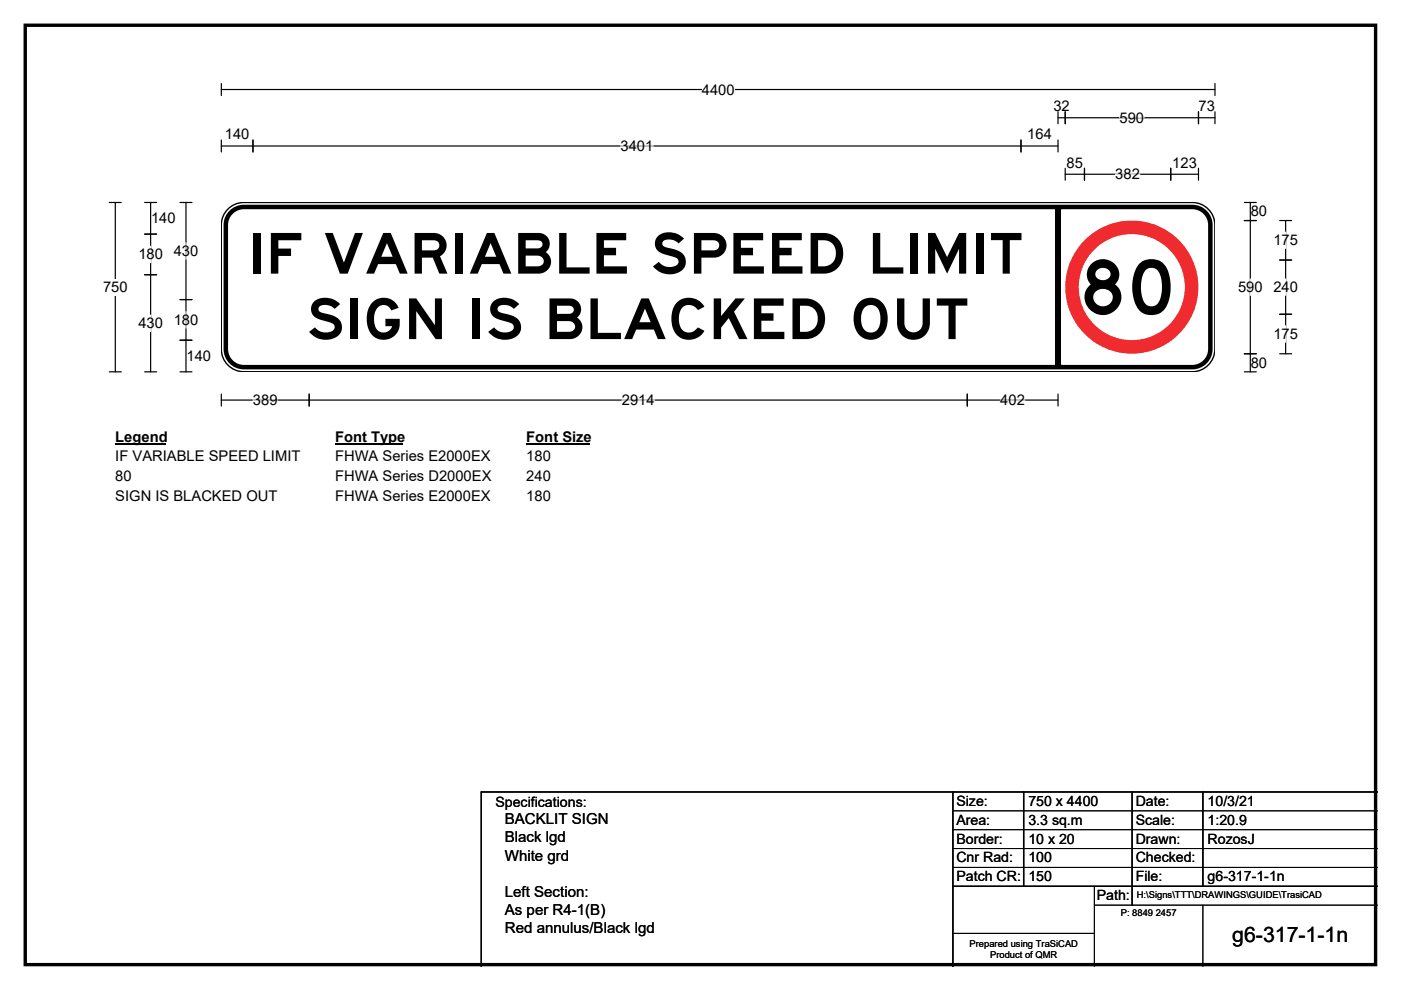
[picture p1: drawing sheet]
<svg xmlns="http://www.w3.org/2000/svg" width="297mm" height="210mm" viewBox="0 0 297 210" stroke-linecap="round" stroke-linejoin="round" font-family="sans-serif">
<path d="M5.4 5.4h286.3v199.2h-286.3z" fill="none" stroke="#000" stroke-width=".72"/>
<path d="M46.9 19h210.7M46.9 17.7v2.6M257.6 17.7v2.6" fill="none" stroke="#000" stroke-width=".25"/>
<path d="M148.8 17.3h6.9v3.4h-6.9z" fill="#fff"/>
<g fill="none" stroke="#000" stroke-width=".25">
<path d="M46.9 31h177.4M46.9 29.7v2.5M53.6 29.7v2.5M216.5 29.7v2.5M224.3 25h33.3M224.3 23.7v2.5M224.3 29.7v2.5M225.8 23.7v2.5M225.8 35.7v2.5M225.8 37h28.3M229.9 35.7v2.5M248.2 35.7v2.5"/>
<path d="M254.1 23.7v2.5M254.1 35.7v2.5M257.6 23.7v2.5M23.2 42.9h2.5M24.4 42.9v36M23.2 78.9h2.5M46.9 83.6v2.5M46.9 84.9h177.4M65.5 83.6v2.5M205.1 83.6v2.5M224.3 83.6v2.5"/>
</g>
<path d="M131.6 31h6.9M236.5 37h5.2M237.4 25h5.2M53.6 84.9h5.2M131.8 84.9h7M212.1 84.9h5.2" fill="none" stroke="#fff" stroke-width=".25"/>
<path d="M21.8 59.2h5.2v3.5h-5.2z" fill="#fff"/>
<g fill="none" stroke="#000" stroke-width=".25">
<path d="M30.7 49.7h2.5M30.7 58.3h2.5M30.7 42.9h2.5M31.9 42.9v36M38.2 42.9h2.5M39.4 42.9v36M263.8 42.9h2.6M263.8 46.8h2.6M265.1 42.9v36M271.3 46.8h2.6M271.3 55.2h2.6M272.6 46.8v28.2"/>
<path d="M30.7 78.9h2.5M38.2 78.9h2.5M38.2 63.5h2.5M38.2 72.2h2.5M263.8 78.9h2.6M263.8 75h2.6M271.3 75h2.6M271.3 66.7h2.6"/>
</g>
<path d="M31.9 52.2v3.5M39.4 51.5v3.5M265.1 59.2v3.5M272.6 49.2v3.5M272.6 59.2v3.5M31.9 66.8v3.5M39.4 66.1v3.5M272.6 69.1v3.5" fill="none" stroke="#fff" stroke-width=".25"/>
<path d="M24.4 90.8h10.8v3.5h-10.8z" fill="#fff"/>
<path d="M24.4 94.1h10.8" fill="none" stroke="#000" stroke-width=".32"/>
<path d="M71 90.8h14.4v3.5h-14.4z" fill="#fff"/>
<path d="M71 94.1h14.4" fill="none" stroke="#000" stroke-width=".32"/>
<path d="M111.6 90.8h13.4v3.5h-13.4z" fill="#fff"/>
<path d="M111.6 94.1h13.4" fill="none" stroke="#000" stroke-width=".32"/>
<g fill="#fff">
<path d="M24.4 95h39.1v3.5h-39.1z"/>
<path d="M71 95h32.9v3.5h-32.9z"/>
<path d="M111.6 95h5.2v3.5h-5.2z"/>
<path d="M24.4 99.2h3.5v3.5h-3.5z"/>
<path d="M71 99.2h33.1v3.5h-33.1z"/>
<path d="M111.6 99.2h5.2v3.5h-5.2z"/>
<path d="M24.4 103.4h34.3v3.5h-34.3z"/>
<path d="M71 103.4h32.9v3.5h-32.9z"/>
<path d="M111.6 103.4h5.2v3.5h-5.2z"/>
</g>
<g fill="#fff" stroke="#fff" stroke-width=".21">
<path d="M48 44.6a4.8 4.8 0 0 1 3.7-1.7h172.7v35.9h-172.7a4.8 4.8 0 0 1-4.8-4.7v-26.4a4.7 4.7 0 0 1 1.1-3.1z" fill-rule="evenodd"/>
<path d="M224.3 42.9h28.5a4.8 4.8 0 0 1 4.8 4.8v26.4a4.8 4.8 0 0 1-4.8 4.7h-28.5z" fill-rule="evenodd"/>
</g>
<path d="M223.8 44.4h.5v33h-.5zM224.3 44.4h.5v33h-.5z" fill="#000"/>
<path d="M224.3 43.9h28.5a3.8 3.8 0 0 1 3.8 3.8v26.3a3.8 3.8 0 0 1-3.8 3.9h-28.5M224.4 43.9h-172.7a3.8 3.8 0 0 0-3.8 3.8v26.3a3.8 3.8 0 0 0 3.8 3.9h172.7" fill="none" stroke="#000" stroke-width=".95"/>
<path d="M224.3 42.9h28.5a4.8 4.8 0 0 1 4.8 4.8v26.4a4.8 4.8 0 0 1-4.8 4.7h-28.5M224.4 42.9h-172.7a4.8 4.8 0 0 0-4.8 4.8v26.4a4.8 4.8 0 0 0 4.8 4.7h172.7" fill="none" stroke="#000" stroke-width=".3"/>
<circle cx="239.9" cy="60.9" r="14.1" fill="#fff"/>
<circle cx="240" cy="60.9" r="12.7" fill="none" stroke="#ef2b2f" stroke-width="2.9"/>
<path d="M202 168v37M217 168v20M240 168v24M255 168v20M292 168h-190v37M202 188h90" fill="none" stroke="#000" stroke-width=".3"/>
<path d="M202 172h90M202 176h90M202 180h90M202 184h90M202 198h30M232 192h60M232 188v17M255 192v13" fill="none" stroke="#000" stroke-width=".21"/>
<text font-size="15.9" x="228.8" y="66.6">80</text>
<g font-size="12">
<text x="52.5" y="58">IF VARIABLE SPEED LIMIT</text>
<text x="64.9" y="71.9">SIGN IS BLACKED OUT</text>
</g>
<text font-size="4.5" x="261.3" y="199.8">g6-317-1-1n</text>
<g font-size="3.2">
<text x="107" y="174.9">BACKLIT SIGN</text>
<text x="107" y="178.7">Black lgd</text>
<text x="107" y="182.5">White grd</text>
<text x="107" y="190.2">Left Section:</text>
<text x="107" y="197.8">Red annulus/Black lgd</text>
<text x="107" y="194">As per R4-1(B)</text>
</g>
<g font-size="3.1">
<text x="148.8" y="20">4400</text>
<text x="223.3" y="23.6">32</text>
<text x="254.1" y="23.6">73</text>
<text x="47.7" y="29.6">140</text>
<text x="217.8" y="29.6">164</text>
<text x="237.4" y="26">590</text>
<text x="131.6" y="32">3401</text>
<text x="226.1" y="35.6">85</text>
<text x="248.6" y="35.6">123</text>
<text x="236.5" y="38">382</text>
<text x="32" y="47.3">140</text>
<text x="265.2" y="45.9">80</text>
<text x="270" y="52">175</text>
<text x="29.3" y="55">180</text>
<text x="36.8" y="54.3">430</text>
<text x="21.8" y="62">750</text>
<text x="262.5" y="62">590</text>
<text x="270" y="62">240</text>
<text x="29.3" y="69.6">430</text>
<text x="36.8" y="68.9">180</text>
<text x="270" y="71.9">175</text>
<text x="39.5" y="76.6">140</text>
<text x="265.2" y="78">80</text>
<text x="53.6" y="85.9">389</text>
<text x="131.8" y="85.9">2914</text>
<text x="212.1" y="85.9">402</text>
<text x="24.4" y="93.7">Legend</text>
<text x="71" y="93.7">Font Type</text>
<text x="111.6" y="93.7">Font Size</text>
<text x="24.4" y="97.8">IF VARIABLE SPEED LIMIT</text>
<text x="71" y="97.8">FHWA Series E2000EX</text>
<text x="111.6" y="97.8">180</text>
<text x="24.4" y="102">80</text>
<text x="24.4" y="106.2">SIGN IS BLACKED OUT</text>
<text x="71" y="102">FHWA Series D2000EX</text>
<text x="71" y="106.2">FHWA Series E2000EX</text>
<text x="111.6" y="102">240</text>
<text x="111.6" y="106.2">180</text>
</g>
<g font-size="3">
<text x="105" y="171.2">Specifications:</text>
<text x="202.8" y="170.9">Size:</text>
<text x="218" y="170.9">750 x 4400</text>
<text x="240.8" y="170.9">Date:</text>
<text x="256" y="170.9">10/3/21</text>
<text x="202.8" y="174.9">Area:</text>
<text x="202.8" y="178.9">Border:</text>
<text x="218" y="174.9">3.3 sq.m</text>
<text x="218" y="178.9">10 x 20</text>
<text x="240.8" y="174.9">Scale:</text>
<text x="240.8" y="178.9">Drawn:</text>
<text x="256" y="174.9">1:20.9</text>
<text x="256" y="178.9">RozosJ</text>
<text x="202.8" y="182.9">Cnr Rad:</text>
<text x="218" y="182.9">100</text>
<text x="240.8" y="182.9">Checked:</text>
<text x="202.8" y="186.9">Patch CR:</text>
<text x="218" y="186.9">150</text>
<text x="232.5" y="190.9">Path:</text>
<text x="240.8" y="186.9">File:</text>
<text x="256" y="186.9">g6-317-1-1n</text>
</g>
<g font-size="2">
<text x="241" y="190.5">H:\Signs\TTT\DRAWINGS\GUIDE\TrasiCAD</text>
<text x="237.6" y="194.2">P: 8849 2457</text>
<text x="205.6" y="200.8">Prepared using TraSiCAD</text>
<text x="209.9" y="203.2">Product of QMR</text>
</g>
</svg>
